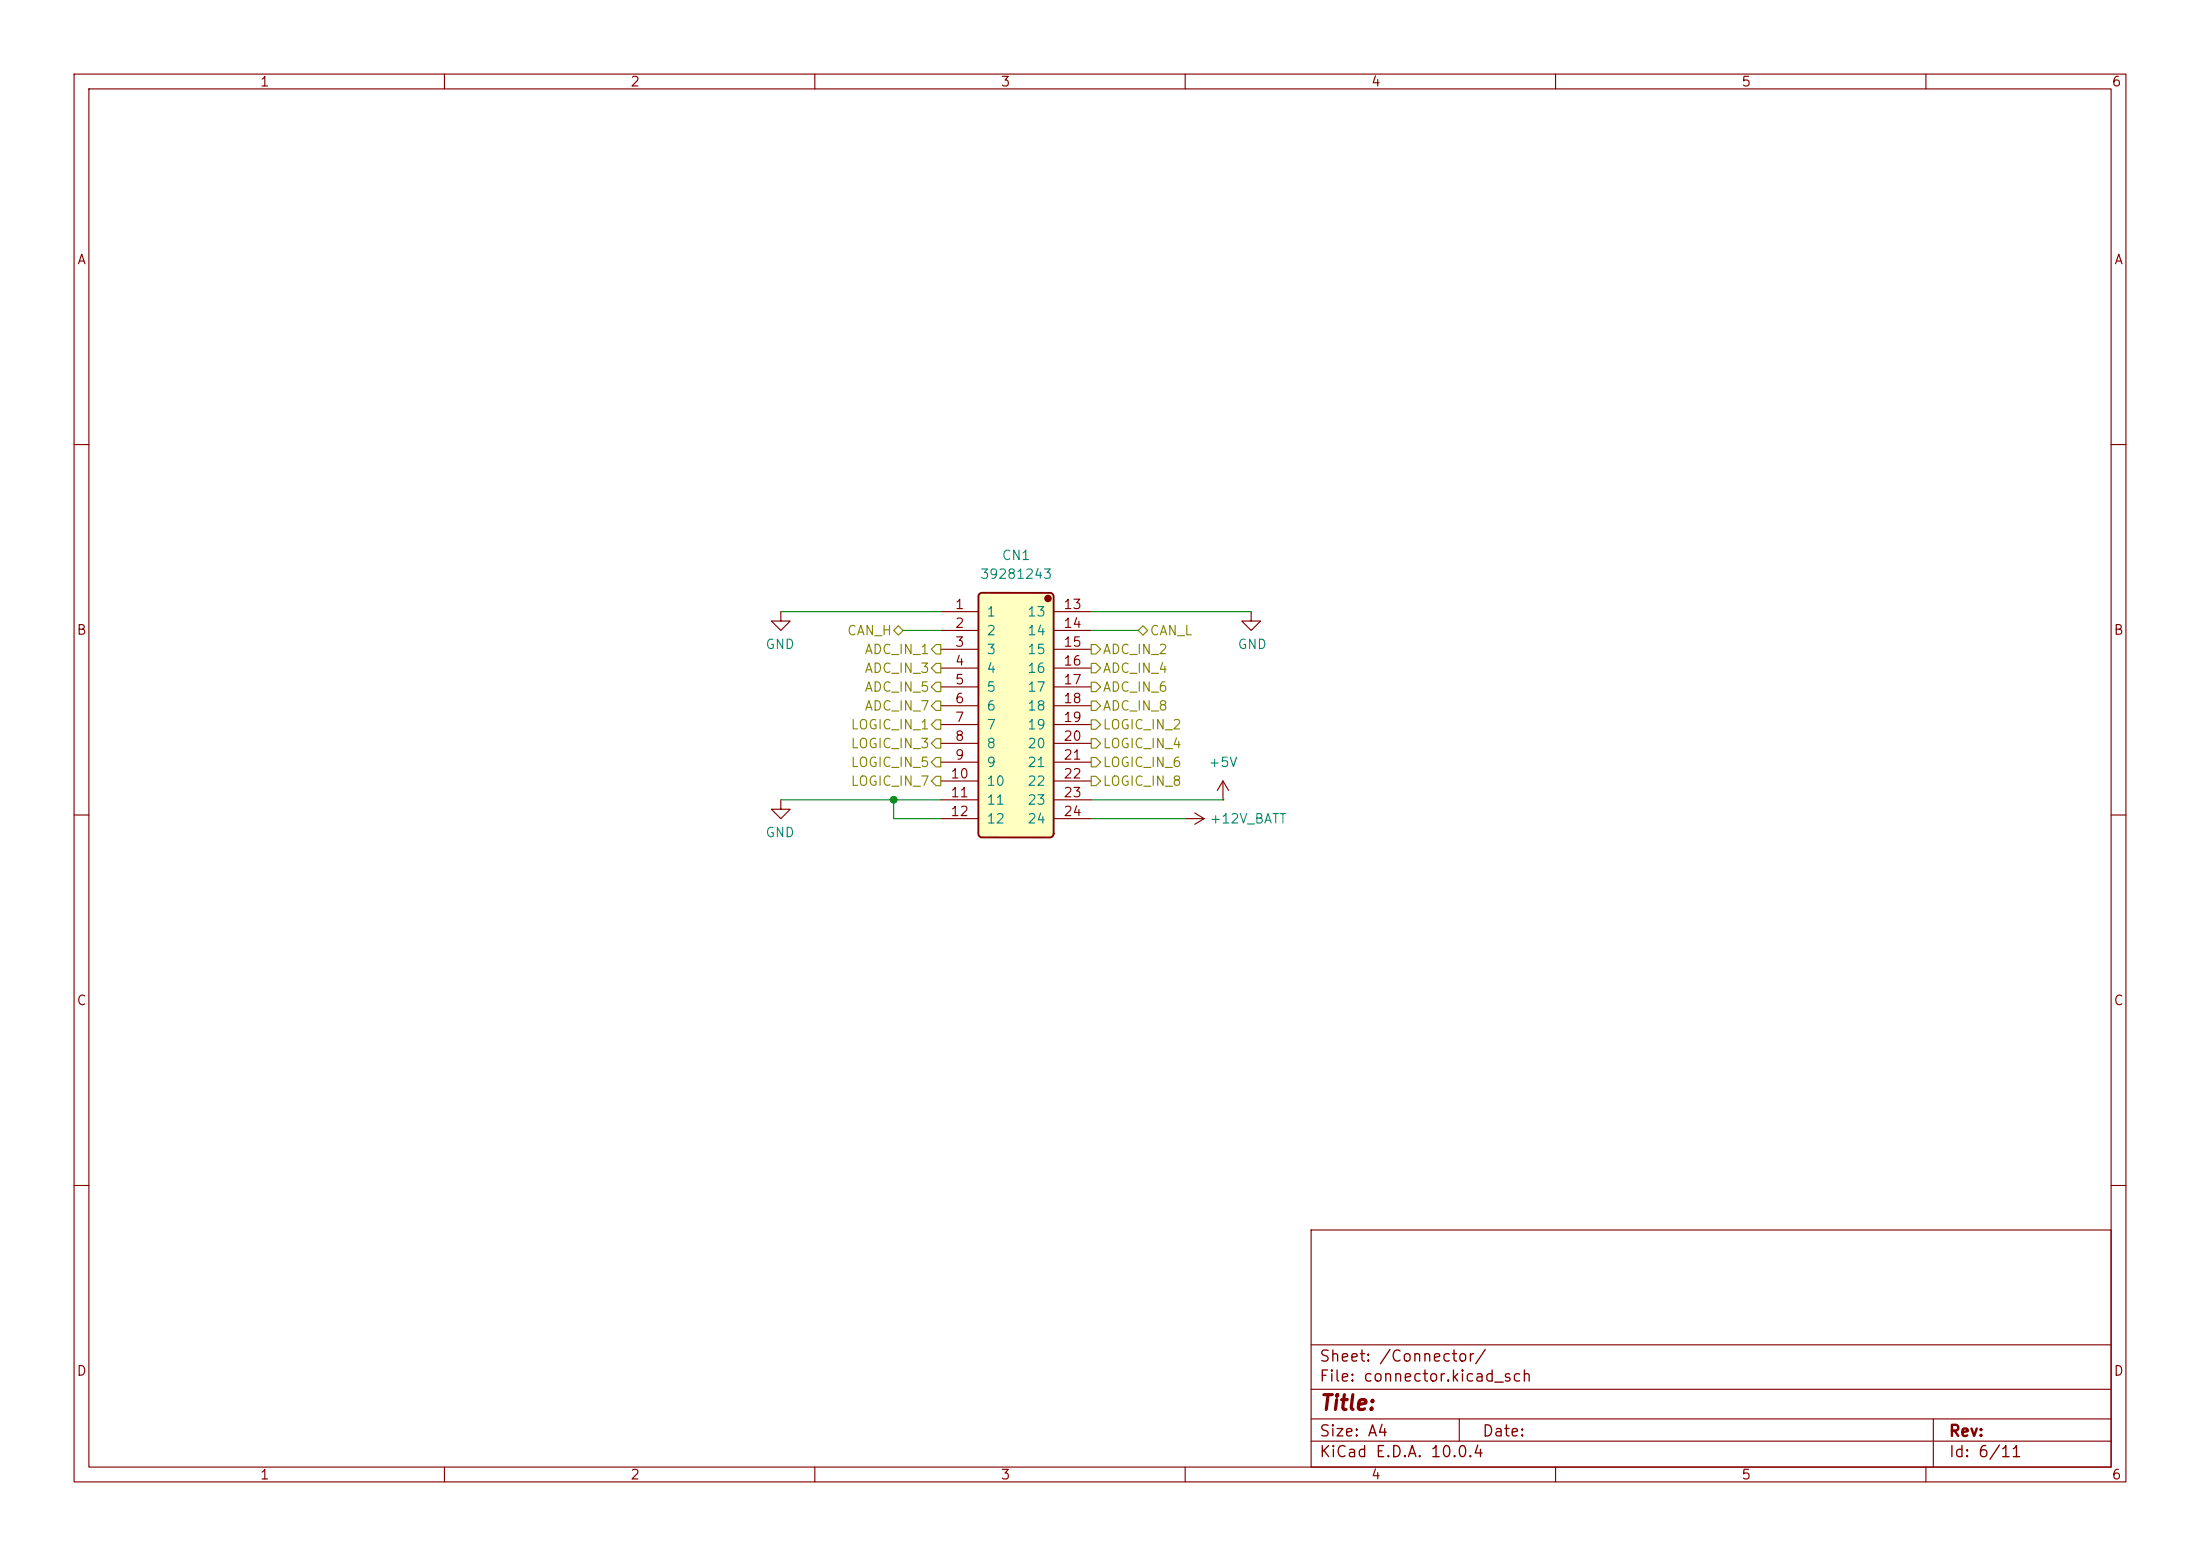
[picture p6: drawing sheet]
<svg xmlns="http://www.w3.org/2000/svg" width="297mm" height="210mm" viewBox="0 0 297 210" stroke-linecap="round" stroke-linejoin="round" font-family="sans-serif">
<g fill="none" stroke="#840000" stroke-width=".15">
<path d="M10 10h277v190h-277zM12 12h273v186h-273zM60 10v2M110 10v2M160 10v2M210 10v2M260 10v2M10 60h2M285 60h2M105.4 82.6v1.2h-1.3l1.3 1.3 1.3-1.3h-1.3M168.9 82.6v1.2h1.3l-1.3 1.3-1.3-1.3h1.3M10 110h2"/>
<path d="M160 110.5h2.6M161.3 109.7l1.3 .8M162.6 110.5l-1.3 .8M285 110h2M10 160h2M177 166h108v32h-108zM285 160h2M60 198v2M110 198v2M160 198v2M177 194.5h108M177 191.5h108"/>
<path d="M177 187.5h108M177 181.5h108M197 191.5v3M210 198v2M260 198v2M261 191.5v6.5"/>
</g>
<path d="M132.2 80.2l.4-.2h9.2l.4 .3v32.2a.51 .51 0 0 1-.5 .5h-9.2l-.3-.1-.1-.3v-32.2z" fill="#ffffc2"/>
<circle cx="141.5" cy="80.8" r=".38" fill="#840000" stroke="#840000" stroke-width=".25"/>
<path d="M132.2 80.2l.4-.2h9.2l.4 .3v32.2a.51 .51 0 0 1-.5 .5h-9.2l-.3-.1-.1-.3v-32.2z" fill="none" stroke="#840000" stroke-width=".25"/>
<g fill="none" stroke="#840000" stroke-width=".15">
<path d="M127 82.6h5.1M127 85.1h5.1M127 87.6h5.1M127 90.2h5.1M127 92.7h5.1M127 95.3h5.1M127 97.8h5.1M142.2 82.6h5.1M142.2 85.1h5.1M142.2 87.6h5.1M142.2 90.2h5.1M142.2 92.7h5.1"/>
<path d="M142.2 95.3h5.1M142.2 97.8h5.1M105.4 108v1.2h-1.3l1.3 1.3 1.3-1.3h-1.3M127 100.3h5.1M127 102.9h5.1M127 105.4h5.1M127 108h5.1M127 110.5h5.1M142.2 100.3h5.1M142.2 102.9h5.1M142.2 105.4h5.1M142.2 108h5.1"/>
<path d="M142.2 110.5h5.1M165.1 108h.1M165.1 105.4l.8 1.3M165.1 105.4l-.8 1.3M165.1 105.4v2.6"/>
</g>
<g fill="none" stroke="#848400" stroke-width=".15">
<path d="M120.6 85.1l.7-.6 .6 .6-.6 .6zM126.4 94.6h.6v1.3h-.6l-.7-.6zM126.4 97.2h.6v1.2h-.6l-.7-.6zM126.4 92.1h.6v1.2h-.6l-.7-.6zM126.4 99.7h.6v1.3h-.6l-.7-.7zM126.4 87h.6v1.3h-.6l-.7-.7zM126.4 89.5h.6v1.3h-.6l-.7-.6zM147.3 87h.7l.6 .6-.6 .7h-.7zM147.3 94.6h.7l.6 .7-.6 .6h-.7zM147.3 99.7h.7l.6 .6-.6 .7h-.7zM147.3 97.2h.7l.6 .6-.6 .6h-.7zM147.3 89.5h.7l.6 .7-.6 .6h-.7z"/>
<path d="M147.3 92.1h.7l.6 .6-.6 .6h-.7zM153.7 85.1l.6-.6 .6 .6-.6 .6zM126.4 102.2h.6v1.3h-.6l-.7-.6zM126.4 104.8h.6v1.2h-.6l-.7-.6zM147.3 102.2h.7l.6 .7-.6 .6h-.7zM147.3 104.8h.7l.6 .6-.6 .6h-.7z"/>
</g>
<path d="M105.4 82.6h21.6M121.9 85.1h5.1M147.3 82.6h21.6M147.3 85.1h6.4M105.4 108h21.6M120.6 108v2.5h6.4M147.3 108h17.8M147.3 110.5h12.7" fill="none" stroke="#008400" stroke-width=".15"/>
<circle cx="120.6" cy="108" r=".46" fill="#008400" stroke="#008400" stroke-width=".14"/>
<text font-size="2" fill="#840000" x="178" y="190.8">Title:</text>
<g font-size="1.5" fill="#840000">
<text x="178" y="184.2">Sheet: /Connector/</text>
<text x="178" y="186.9">File: connector.kicad_sch</text>
<text x="178" y="197.1">KiCad E.D.A. 10.0.4</text>
<text x="178" y="194.3">Size: A4</text>
<text x="200" y="194.3">Date:</text>
<text x="263" y="194.3">Rev:</text>
<text x="263" y="197.1">Id: 6/11</text>
</g>
<g font-size="1.3" fill="#840000">
<text x="35" y="12">1</text>
<text x="85" y="12">2</text>
<text x="135" y="12">3</text>
<text x="185" y="12">4</text>
<text x="235" y="12">5</text>
<text x="285" y="12">6</text>
<text x="10.3" y="36">A</text>
<text x="285.3" y="36">A</text>
<text x="128.8" y="82.5">1</text>
<text x="143.5" y="82.5">13</text>
<text x="10.3" y="86">B</text>
<text x="128.8" y="85.1">2</text>
<text x="128.8" y="87.6">3</text>
<text x="143.5" y="85.1">14</text>
<text x="143.5" y="87.6">15</text>
<text x="285.3" y="86">B</text>
<text x="128.8" y="90.1">4</text>
<text x="128.8" y="92.7">5</text>
<text x="128.8" y="95.2">6</text>
<text x="143.5" y="90.1">16</text>
<text x="143.5" y="92.7">17</text>
<text x="143.5" y="95.2">18</text>
<text x="128.8" y="97.8">7</text>
<text x="128.8" y="100.3">8</text>
<text x="143.5" y="97.8">19</text>
<text x="143.5" y="100.3">20</text>
<text x="128.2" y="105.4">10</text>
<text x="128.2" y="107.9">11</text>
<text x="128.8" y="102.8">9</text>
<text x="143.5" y="102.8">21</text>
<text x="143.5" y="105.4">22</text>
<text x="143.5" y="107.9">23</text>
<text x="128.2" y="110.5">12</text>
<text x="143.5" y="110.5">24</text>
<text x="10.3" y="136">C</text>
<text x="285.3" y="136">C</text>
<text x="10.3" y="186">D</text>
<text x="285.3" y="186">D</text>
<text x="35" y="200">1</text>
<text x="85" y="200">2</text>
<text x="135" y="200">3</text>
<text x="185" y="200">4</text>
<text x="235" y="200">5</text>
<text x="285" y="200">6</text>
</g>
<g font-size="1.3" fill="#008484">
<text x="135.2" y="75.9">CN1</text>
<text x="132.2" y="78.4">39281243</text>
<text x="133.1" y="83.5">1</text>
<text x="138.6" y="83.5">13</text>
<text x="103.2" y="87.9">GND</text>
<text x="133.1" y="86.1">2</text>
<text x="133.1" y="88.6">3</text>
<text x="138.6" y="86.1">14</text>
<text x="138.6" y="88.6">15</text>
<text x="167" y="87.9">GND</text>
<text x="133.1" y="91.1">4</text>
<text x="133.1" y="93.7">5</text>
<text x="138.6" y="91.1">16</text>
<text x="138.6" y="93.7">17</text>
<text x="133.1" y="96.2">6</text>
<text x="133.1" y="98.8">7</text>
<text x="133.1" y="101.3">8</text>
<text x="138.6" y="96.2">18</text>
<text x="138.6" y="98.8">19</text>
<text x="138.6" y="101.3">20</text>
<text x="133.1" y="103.8">9</text>
<text x="133.1" y="106.4">10</text>
<text x="138.6" y="103.8">21</text>
<text x="138.6" y="106.4">22</text>
<text x="163.1" y="103.8">+5V</text>
<text x="103.2" y="113.3">GND</text>
<text x="133.1" y="108.9">11</text>
<text x="133.1" y="111.5">12</text>
<text x="138.6" y="108.9">23</text>
<text x="138.6" y="111.5">24</text>
<text x="163.2" y="111.5">+12V_BATT</text>
</g>
<g font-size="1.3" fill="#848400">
<text x="114.3" y="86.1">CAN_H</text>
<text x="116.6" y="88.6">ADC_IN_1</text>
<text x="148.8" y="88.6">ADC_IN_2</text>
<text x="155.1" y="86.1">CAN_L</text>
<text x="116.6" y="93.7">ADC_IN_5</text>
<text x="116.6" y="91.1">ADC_IN_3</text>
<text x="148.8" y="91.1">ADC_IN_4</text>
<text x="148.8" y="93.7">ADC_IN_6</text>
<text x="114.8" y="98.8">LOGIC_IN_1</text>
<text x="114.8" y="101.3">LOGIC_IN_3</text>
<text x="116.6" y="96.2">ADC_IN_7</text>
<text x="148.8" y="96.2">ADC_IN_8</text>
<text x="148.8" y="101.3">LOGIC_IN_4</text>
<text x="148.8" y="98.8">LOGIC_IN_2</text>
<text x="114.8" y="103.8">LOGIC_IN_5</text>
<text x="114.8" y="106.4">LOGIC_IN_7</text>
<text x="148.8" y="103.8">LOGIC_IN_6</text>
<text x="148.8" y="106.4">LOGIC_IN_8</text>
</g>
</svg>
